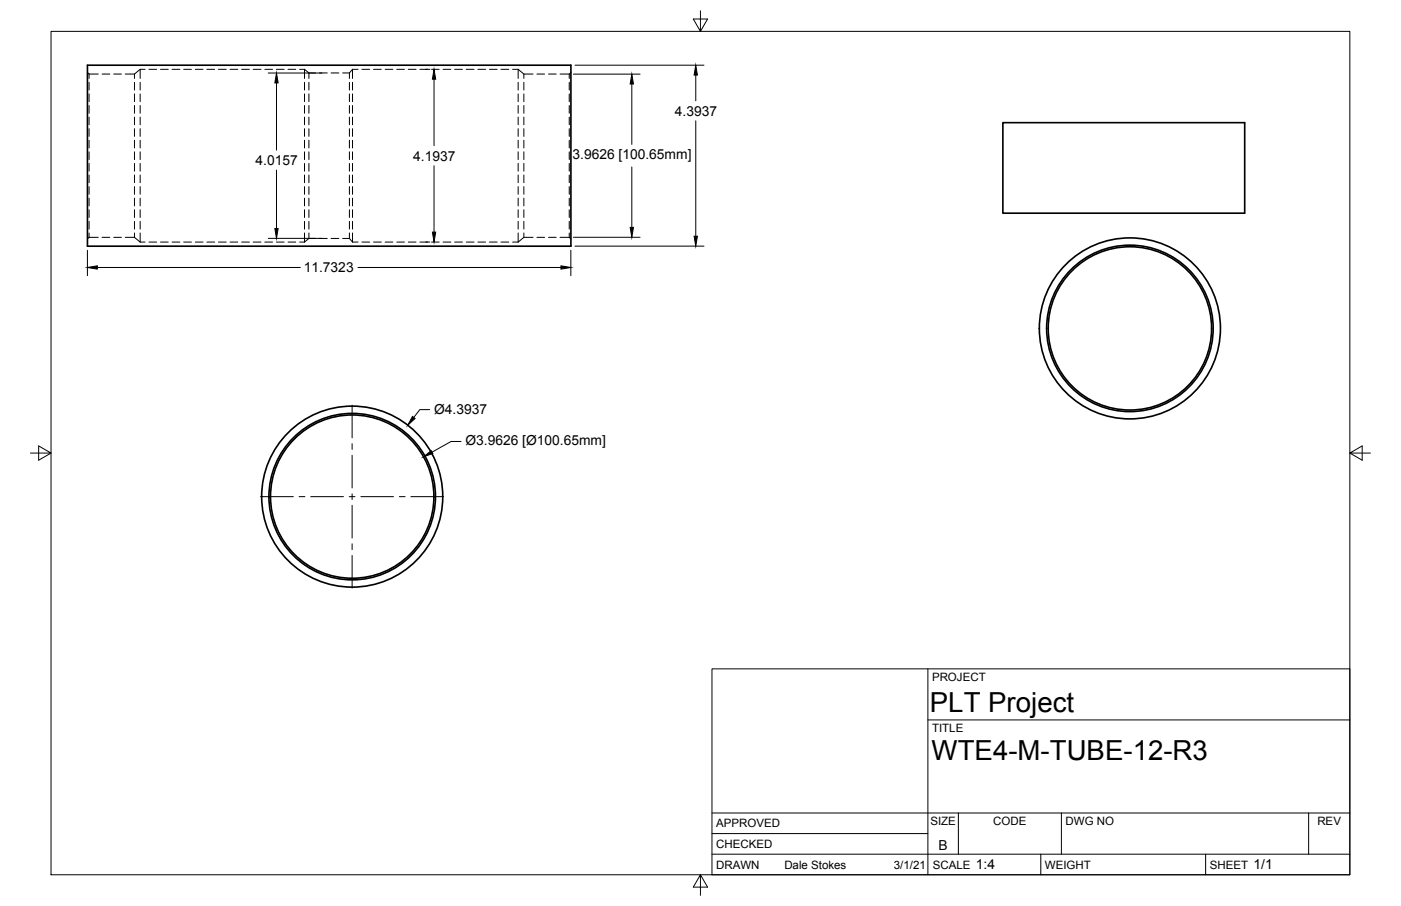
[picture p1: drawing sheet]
<svg xmlns="http://www.w3.org/2000/svg" width="432mm" height="279mm" viewBox="0 0 432 279" stroke-linecap="round" stroke-linejoin="round" font-family="sans-serif">
<!-- layer: Visible -->
<g fill="none" stroke="#000" stroke-width=".51">
<path d="M26.9 20.1h149.1v55.8h-149.1zM309.1 37.8h74.5v27.9h-74.5z"/>
<circle cx="348.2" cy="101.3" r="25.2"/>
<circle cx="348.2" cy="101.3" r="25.7"/>
<circle cx="348.2" cy="101.3" r="27.9"/>
<circle cx="108.6" cy="153.2" r="25.2"/>
<circle cx="108.6" cy="153.2" r="25.7"/>
<circle cx="108.6" cy="153.2" r="27.9"/>
</g>
<!-- layer: Hidden -->
<g fill="none" stroke="#000" stroke-width=".31">
<path d="M26.9 22.4l.6 .4M27.5 39.7v2.4M27.5 36.1v2.4M27.5 32.5v2.4M27.5 29v2.3M27.5 25.4v2.4M27.5 22.8v1.4M27.5 22.8h2.8M31.5 22.8h2.3M35.1 22.8h2.3M38.6 22.8h2.8M41.4 39.7v2.4"/>
<path d="M41.4 36.1v2.4M41.4 32.5v2.4M41.4 29v2.3M41.4 25.4v2.4M41.4 22.8v1.4M43.2 39.7v2.4M43.2 36.1v2.4M43.2 32.5v2.4M43.2 29v2.3M43.2 25.4v2.4M43.2 21.4v2.8M44.7 21.4h-1.5l-1.8 1.4"/>
<path d="M45.9 21.4h2.4M49.5 21.4h2.4M53 21.4h2.4M56.6 21.4h2.4M60.2 21.4h2.4M63.8 21.4h2.3M67.3 21.4h2.4M70.9 21.4h2.4M74.5 21.4h2.4M78 21.4h2.4M81.6 21.4h2.4M85.2 21.4h2.4"/>
<path d="M88.8 21.4h2.3M92.4 21.4h1.5M93.9 39.7v2.4M93.9 36.1v2.4M93.9 32.5v2.4M93.9 29v2.3M93.9 25.4v2.4M93.9 21.4v2.8M93.9 21.4l1.3 1.1M95.2 39.7v2.4M95.2 36.1v2.4M95.2 32.5v2.4"/>
<path d="M95.2 29v2.3M95.2 25.4v2.4M95.2 22.5v1.7M95.2 22.5h2.1M98.5 22.5h2.4M102 22.5h2.4M105.6 22.5h2.1M107.7 39.7v2.4M107.7 36.1v2.4M107.7 32.5v2.4M107.7 29v2.3M107.7 25.4v2.4"/>
<path d="M107.7 22.5v1.7M108.6 39.7v2.4M108.6 36.1v2.4M108.6 32.5v2.4M108.6 29v2.3M108.6 25.4v2.4M108.6 21.4v2.8M110.4 21.4h-1.8l-.9 1.1M111.5 21.4h2.4M115.1 21.4h2.4M118.7 21.4h2.4M122.3 21.4h2.4"/>
<path d="M125.8 21.4h2.4M129.4 21.4h2.4M133 21.4h2.4M136.6 21.4h2.3M140.1 21.4h2.4M143.7 21.4h2.4M147.3 21.4h2.3M150.9 21.4h2.3M154.4 21.4h2.4M158 21.4h1.7M159.7 39.7v2.4M159.7 36.1v2.4"/>
<path d="M159.7 32.5v2.4M159.7 29v2.3M159.7 25.4v2.4M159.7 21.4v2.8M159.7 21.4l1.8 1.4M161.5 39.7v2.4M161.5 36.1v2.4M161.5 32.5v2.4M161.5 29v2.3M161.5 25.4v2.4M161.5 22.8v1.4M161.5 22.8h2.8"/>
<path d="M165.5 22.8h2.4M169.1 22.8h2.3M172.6 22.8h2.9M175.5 22.8v1.4M175.5 25.4v2.4M175.5 29v2.3M175.5 32.5v2.4M175.5 36.1v2.4M175.5 39.7v2.4M176 22.4l-.5 .4M27.5 57.6v2.3M27.5 54v2.3"/>
<path d="M27.5 50.4v2.4M27.5 46.8v2.4M27.5 43.2v2.4M41.4 57.6v2.3M41.4 54v2.3M41.4 50.4v2.4M41.4 46.8v2.4M41.4 43.2v2.4M43.2 57.6v2.3M43.2 54v2.3M43.2 50.4v2.4M43.2 46.8v2.4"/>
<path d="M43.2 43.2v2.4M93.9 57.6v2.3M93.9 54v2.3M93.9 50.4v2.4M93.9 46.8v2.4M93.9 43.2v2.4M95.2 57.6v2.3M95.2 54v2.3M95.2 50.4v2.4M95.2 46.8v2.4M95.2 43.2v2.4M107.7 57.6v2.3"/>
<path d="M107.7 54v2.3M107.7 50.4v2.4M107.7 46.8v2.4M107.7 43.2v2.4M108.6 57.6v2.3M108.6 54v2.3M108.6 50.4v2.4M108.6 46.8v2.4M108.6 43.2v2.4M159.7 57.6v2.3M159.7 54v2.3M159.7 50.4v2.4"/>
<path d="M159.7 46.8v2.4M159.7 43.2v2.4M161.5 57.6v2.3M161.5 54v2.3M161.5 50.4v2.4M161.5 46.8v2.4M161.5 43.2v2.4M175.5 43.2v2.4M175.5 46.8v2.4M175.5 50.4v2.4M175.5 54v2.3M175.5 57.6v2.3"/>
<path d="M27.5 71.8v1.4M27.5 68.3v2.4M27.5 64.7v2.4M27.5 61.1v2.4M27.5 73.2l-.6 .5M27.5 73.2h2.8M31.5 73.2h2.3M35.1 73.2h2.3M38.6 73.2h2.8l1.8 1.5M41.4 71.8v1.4M41.4 68.3v2.4M41.4 64.7v2.4"/>
<path d="M41.4 61.1v2.4M43.2 71.8v2.9M43.2 68.3v2.4M43.2 64.7v2.4M43.2 61.1v2.4M43.2 74.7h1.5M45.9 74.7h2.4M49.5 74.7h2.4M53 74.7h2.4M56.6 74.7h2.4M60.2 74.7h2.4M63.8 74.7h2.3"/>
<path d="M67.3 74.7h2.4M70.9 74.7h2.4M74.5 74.7h2.4M78 74.7h2.4M81.6 74.7h2.4M85.2 74.7h2.4M88.8 74.7h2.3M92.4 74.7h1.5M93.9 71.8v2.9M93.9 68.3v2.4M93.9 64.7v2.4M93.9 61.1v2.4"/>
<path d="M95.2 71.8v1.7M95.2 68.3v2.4M95.2 64.7v2.4M95.2 61.1v2.4M95.2 73.5h2.1M95.2 73.5l-1.3 1.2M98.5 73.5h2.4M102 73.5h2.4M105.6 73.5h2.1l.9 1.2M107.7 71.8v1.7M107.7 68.3v2.4M107.7 64.7v2.4"/>
<path d="M107.7 61.1v2.4M108.6 71.8v2.9M108.6 68.3v2.4M108.6 64.7v2.4M108.6 61.1v2.4M108.6 74.7h1.8M111.5 74.7h2.4M115.1 74.7h2.4M118.7 74.7h2.4M122.3 74.7h2.4M125.8 74.7h2.4M129.4 74.7h2.4"/>
<path d="M133 74.7h2.4M136.6 74.7h2.3M140.1 74.7h2.4M143.7 74.7h2.4M147.3 74.7h2.3M150.9 74.7h2.3M154.4 74.7h2.4M158 74.7h1.7M159.7 71.8v2.9M159.7 68.3v2.4M159.7 64.7v2.4M159.7 61.1v2.4"/>
<path d="M161.5 71.8v1.4M161.5 68.3v2.4M161.5 64.7v2.4M161.5 61.1v2.4M161.5 73.2h2.8M161.5 73.2l-1.8 1.5M165.5 73.2h2.4M169.1 73.2h2.3M172.6 73.2h2.9M175.5 61.1v2.4M175.5 64.7v2.4M175.5 68.3v2.4"/>
<path d="M175.5 71.8v1.4M175.5 73.2l.5 .5"/>
</g>
<!-- layer: Border -->
<path d="M15.7 9.7h400.3v260.1h-400.3zM215.9 3.3v6.4l-2.2-3.8h4.4l-2.2 3.8M9.4 139.7h6.3l-3.8-2.2v4.4l3.8-2.2M416 139.7l3.8 2.2v-4.4l-3.8 2.2h6.4M215.9 269.8l2.2 3.8h-4.4l2.2-3.8v6.3" fill="none" stroke="#000" stroke-width=".31"/>
<!-- layer: Titleblock -->
<path d="M219.4 206.3h196.6v63.5h-196.6zM286 206.3v63.5M286 222h130M219.4 257.1h66.6M219.4 250.7h196.6M295.4 250.7v12.7M327.1 250.7v12.7M403.3 250.7v12.7M219.4 263.4h196.6M320.8 263.4v6.4M371.6 263.4v6.4" fill="none" stroke="#000" stroke-width=".31"/>
<!-- layer: Dimensions -->
<g fill="none" stroke="#000" stroke-width=".31">
<path d="M82.7 22.5h16.5M85.2 25.6v20.7M131.2 21.4h1.3M133.8 24.4v20.5M176.7 22.9h20.6M177.2 20.1h39.8M194.7 25.9v18.6M214.4 23.2v7.9M214.4 37.3v35.6M85.2 52.5v18M133.8 51.1v20.5M194.7 51.5v18.6"/>
<path d="M26.9 77.2v7.8M82.7 73.5h16.5M131.2 74.6h1.3M175.9 77.2v7.8M176.7 73.2h20.6M177.2 75.9h39.8M30 82.5h62.6M110.3 82.5h62.6M132.4 126.3h-3l-1.9 2.4M142.1 136.1h-3.1l-5.8 3.3"/>
</g>
<path d="M85.2 22.5l.5 3.1h-1zM133.8 21.4l.5 3h-1zM194.7 22.9l.5 3h-1zM214.4 20.1l.5 3.1h-1zM84.7 70.5h1l-.5 3zM133.3 71.6h1l-.5 3zM194.2 70.1h1l-.5 3.1zM213.9 72.9h1l-.5 3zM26.9 82.5l3.1-.5v1zM172.9 82l3 .5-3 .5zM127.1 128.4l.8 .7-2.2 2zM130.5 140.9l2.4-1.9 .5 .8z" fill="#000" stroke="#000" stroke-width=".31"/>
<!-- layer: Center Lines -->
<g fill="none" stroke="#000" stroke-width=".31">
<path d="M108.5 124.9v10.1M108.5 136.8v1.8M80.3 153.2h10.1M92.2 153.2h1.8M95.8 153.2h10.1M107.6 153.2h1.8M108.5 140.4v10.1M108.5 152.3v1.8M108.5 155.8v10.1M111.2 153.2h10.1M123.1 153.2h1.8M126.6 153.2h10.1"/>
<path d="M108.5 167.7v1.8M108.5 171.3v10.1"/>
</g>
<g font-size="8.5">
<text x="286.6" y="219.5">PLT Project</text>
<text x="287.1" y="234.5">WTE4-M-TUBE-12-R3</text>
</g>
<g font-size="4.3">
<text x="208" y="35.7">4.3937</text>
<text x="78.8" y="50.9">4.0157</text>
<text x="127.3" y="49.5">4.1937</text>
<text x="176.4" y="49.1">3.9626 [100.65mm]</text>
<text x="93.6" y="84">11.7323</text>
<text x="133.8" y="127.8">Ø4.3937</text>
<text x="143.4" y="137.2">Ø3.9626 [Ø100.65mm]</text>
<text x="289.2" y="262.1">B</text>
<text x="300.8" y="268.1">1:4</text>
<text x="386.4" y="268.1">1/1</text>
</g>
<g font-size="3.5">
<text x="287.3" y="210.1">PROJECT</text>
<text x="287.3" y="225.8">TITLE</text>
<text x="220.7" y="255.2">APPROVED</text>
<text x="286.7" y="254.5">SIZE</text>
<text x="306.1" y="254.5">CODE</text>
<text x="328.4" y="254.5">DWG NO</text>
<text x="406" y="254.5">REV</text>
<text x="220.7" y="261.5">CHECKED</text>
<text x="220.7" y="267.9">DRAWN</text>
<text x="241.7" y="267.9">Dale Stokes</text>
<text x="275.5" y="267.9">3/1/21</text>
<text x="287.5" y="267.9">SCALE</text>
<text x="322.1" y="267.9">WEIGHT</text>
<text x="372.9" y="267.9">SHEET</text>
</g>
</svg>
